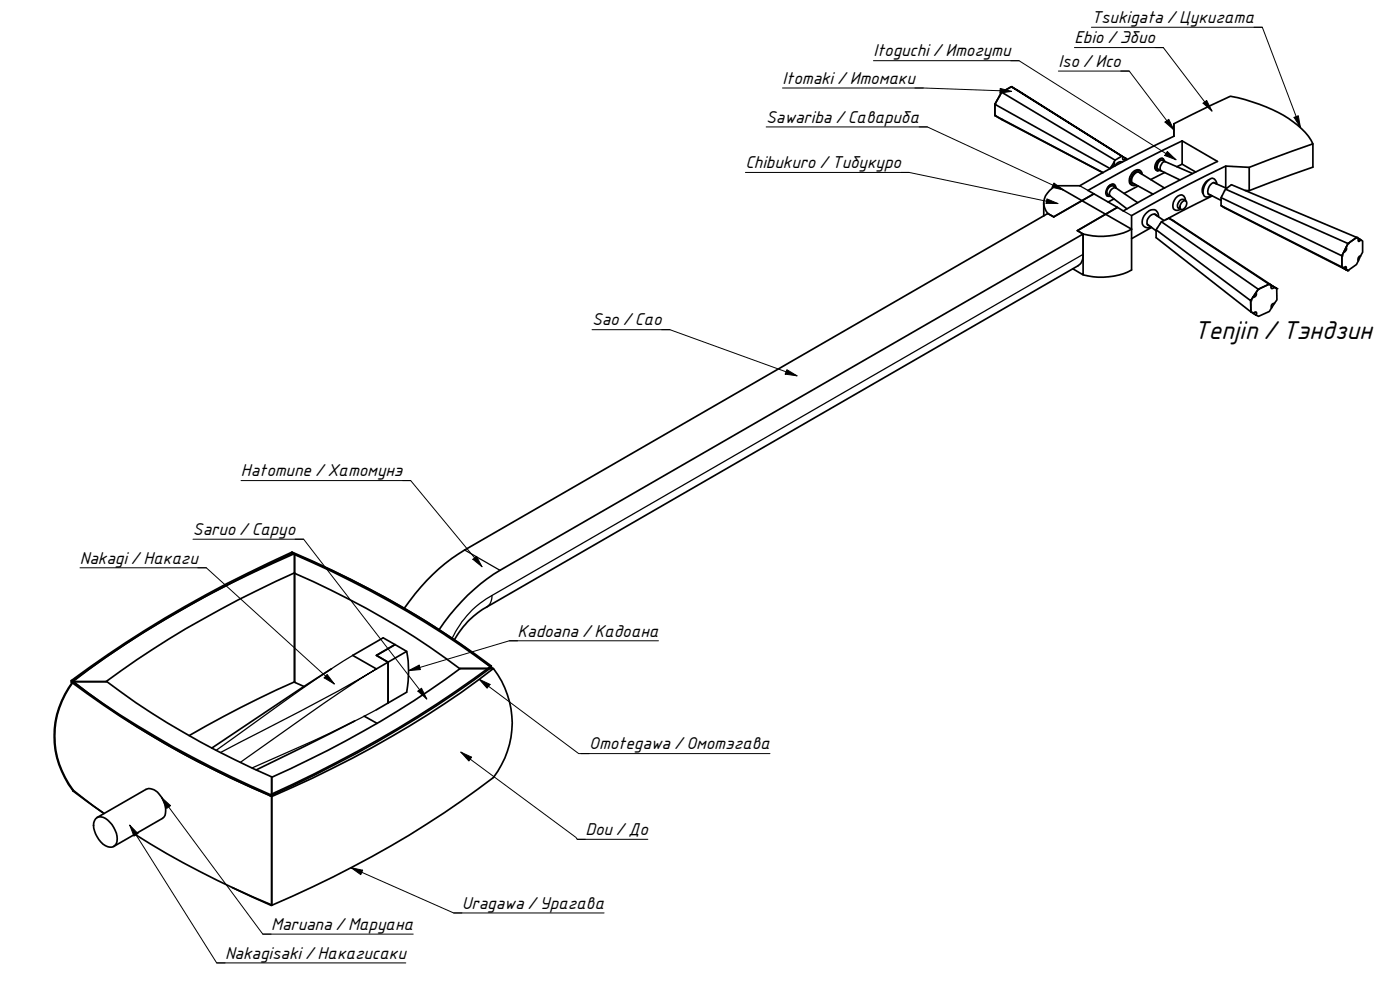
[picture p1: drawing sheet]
<svg xmlns="http://www.w3.org/2000/svg" width="420mm" height="297mm" viewBox="0 0 420 297" stroke-linecap="round" stroke-linejoin="round" font-family="sans-serif">
<g fill="none" stroke="#000" stroke-width=".51">
<path d="M298.6 31.3v3.4l32.4 17.1M300.6 27.7l-2 3.6 34.6 19.3 .4-.6M332.2 58.7l1 .2M332.6 56.1a1.18 1.18 0 0 1 1.3-.8 1.18 1.18 0 0 1 1 1.1M333.2 58.9a1.62 1.62 0 0 1 .1-1.8 1.62 1.62 0 0 1 1.7-.7l6.4 4.4M333.2 58.9l5 3.8M334.3 48.7l.1 .7-.4 .5-.4 .1M334.3 59.7l-1.8 .9M334.3 48.7l-.7 1.3M334.5 55.5a1.94 1.94 0 0 0-2.6 1.9 1.1 1.1 0 0 0 .6 1.5M334.6 48.1l-34-20.4 2.9-1.7-2.9 1.7-2 3.6v3.4l32.4 17.1M335 56.4a1.61 1.61 0 0 0-2.1-.3 1.61 1.61 0 0 0-.6 2l.9 .8"/>
<path d="M336.7 46.8l-33.2-20.8 34.6 21.7M336.8 48.6l-1.1 .1-1.1 1.1M337.1 47.1l-.4-.3-2.1 1.3-.3 .6M337.1 47.1l-.2 .6 .2 .3 .7-.5M337.1 47.1l.7 .4M337.8 47.5l.3 .4M339.7 54.8l6.4 3.5M341.6 55.8l-4.2 2.2M341.6 51.5l7.9 4.9M342.3 51.2a1.93 1.93 0 0 0-2.9 1.3l-.4 1.1a1.51 1.51 0 0 0 .7 1.9M342.3 52.1a1.24 1.24 0 0 0-1.2-.5 1.24 1.24 0 0 0-.9 1 1.8 1.8 0 0 0-.1 2.6h.4M342.8 52.3a1.11 1.11 0 0 0-.7-1.1 1.11 1.11 0 0 0-1.3 .3 2.98 2.98 0 0 0-1.1 4l.3 .2 .9-.2"/>
<path d="M349 47.6a2.32 2.32 0 0 0-2.4 2.4 1.06 1.06 0 0 0 .7 1.2M349.4 48.3a.7 .7 0 0 0-.9-.7 2.97 2.97 0 0 0-1.3 3.5l.2 .2 .8-.3M349.6 51.7l-4.3 2.2M349.7 48.5l-.9-.4a1.87 1.87 0 0 0-1.3 2.7l1 .4M349.7 48.5a1.96 1.96 0 0 0-1.3 2.7l5.7 2.8M349.7 48.5l8.2 3.6M354.8 42.3l10.6 6.1-5.7 2.8a326.8 326.8 0 0 0-22.6 12.1l-1.8-1.1M354.8 42.3a387.1 387.1 0 0 0-28.3 14.8l1.8 1.1-12.1 6.9M354.8 42.3v7M354.8 49.3l4 2.3M354.8 49.3l-1.6 .7M362.6 58.2l3.9 1.9"/>
<path d="M362.8 54a3.4 3.4 0 0 0-1.7 4.1M363.8 58.8l-13.9 7.1M364.2 54.8l3.9 1.7M364.8 55.1l-.2-.3a2.46 2.46 0 0 0-2.1 3.2l.4 .5h.3M365.2 55.2a1.46 1.46 0 0 0-.9-1.6 1.46 1.46 0 0 0-1.8 .6 4.2 4.2 0 0 0-1.1 4.6l.5 .3h.8l.8-.4M367.8 56.8l36.8 16.3-1.9 3.7-36.2-17.5M367.9 49.8v6.6M374.9 50.2v7M394 43.2v7l-19.1 7-1.3-.1M313.2 60.9v3.9M314.5 64.1l-175.1 100.9a58.7 58.7 0 0 0-18.1 17.5M314.5 64.1a4.8 4.8 0 0 1 .5-7l1.9-1.4h7.1a341.9 341.9 0 0 1 28.3-14.8v-3.8l17-8.2a43.9 43.9 0 0 1 21.4 9.8 13.3 13.3 0 0 1 3.3 4.5l-19.1 7-7-.4a387.1 387.1 0 0 0-28.3 14.9v16.3a20.6 20.6 0 0 1-14.5 1.5"/>
<path d="M314.5 64.1l1.7 1M325.1 76.3a3.7 3.7 0 0 1-1.6 3.4l-177.4 102.4a24.9 24.9 0 0 0-9.8 9.9M325.1 76.3v-6.1l-175 100.9a57.9 57.9 0 0 0-18.3 17.9M325.1 76.3v6.2l-3.2-1.9M325.1 70.2v6.1M335.3 62.2l-7-4-12.1 6.9M335.3 62.2l-12 7 1.8 1M339.6 68.8a20.6 20.6 0 0 1-14.5 1.4M344.3 67.2l2.7 2.1M345.6 68.2l-6 3.4M346.5 64.2l2.8 2M347.2 64.8a1.36 1.36 0 0 0-2.3 .2 1.97 1.97 0 0 0-.3 2.7l.4 .1"/>
<path d="M347.7 65.1a1.88 1.88 0 0 0-1.1-2.2 1.88 1.88 0 0 0-2.3 .8 3.4 3.4 0 0 0-1.2 4 1.94 1.94 0 0 0 2.4 .4M348.6 66.5l29 20.3-2.3 3.4-28.3-21.3M350.8 65.5l30.1 19.8-3.3 1.5M354.6 60.8a1.01 1.01 0 0 1 1.3-.5 1.69 1.69 0 0 1-1.6 2.5 1.46 1.46 0 0 1 .3-2zM355.8 60.2a1.43 1.43 0 0 0-.8-1.6 1.43 1.43 0 0 0-1.7 .4l-.8 1-.5 1.2a1.39 1.39 0 0 0 .5 1.7 1.39 1.39 0 0 0 1.8-.1M355.9 60.2a1.57 1.57 0 0 0-1.9 0 1.57 1.57 0 0 0-.6 1.7l.3 .6 .7 .4M366.5 61.7l36.2 18.4v-3.3M403.3 75.6l-.6 1.2v3.3l.6 .4M404 74.2l.1 .8-.8 .6M404 74.2l-.7 1.4M404.6 73.1l2.6-1.9-37.6-15.8a6.2 6.2 0 0 0-3.1 6.3l38 19.5-1.8-1.1M407.7 78.2l-.6 1.2-2.6 1.8-.6-.3"/>
<path d="M407.7 71.6v.8h.3l.4-.5 .5 .4v3.4l-.6 1.1M407.7 71.6l-.5-.4-2.6 1.9-.6 1.1M407.7 71.6l.7 .3-.7-.2M408.3 76.8l-.4 .1-.3 .6 .1 .7M408.3 76.8l-.6 1.4M376 89.1l-.7 1.1 .1 3.4 .7 .4M376.1 94l.8-.4 .2 .4-.2 .5M376.1 94l.8 .5M376.2 93.9l.7 .6M376.9 87.9l.2 .4-.3 .6-.8 .2M376.9 87.9l-.9 1.2M380.9 85.3l2.3 1.3-31.2-20.4-1.2-.7-2.2 1-1.6 2.4v2.4l28.4 22.3-.1-3.4"/>
<path d="M381.6 85.7l-.7-.4-3.3 1.5-.7 1.1M381.6 85.7l-.2 .6 .3 .3 .8-.4M381.6 85.7l.9 .5M381.6 92.3l-.7 1.2-3.2 1.4-.8-.4M382.5 86.2l.7 .4v3.4l-.7 1M382.5 91l-.7 .3-.3 .6 .1 .4M382.5 91l-.9 1.3M403.3 80.5l.4-.4h.3l-.1 .8M403.3 80.5l.6 .4M87.6 165.7a356.6 356.6 0 0 0-66.2 38.5M87.6 166a362 362 0 0 0-66.2 38.6M87.6 165.7a293 293 0 0 1 59.8 34.1"/>
<path d="M87.6 166a289.6 289.6 0 0 1 59.8 34.3M87.6 165.7v.3M88.4 171.9a310.4 310.4 0 0 0-56.6 32.6M88.4 166.2a249.4 249.4 0 0 1 59.5 34.4M88.4 172a242.6 242.6 0 0 1 49.6 28.6M122 195.4l-5.5 3.3v12.2l5.5-3.2a33.1 33.1 0 0 0 0-12.3l-7-4-9.1 5.2 7.1 4.1 3.5-2-3.5-2.1 5.6-3.2-5.6 3.2 3.5 2.1v12.2l-3.5 2.1M147.4 199.8a352.4 352.4 0 0 1-66.2 38.6M147.4 199.8v.5M21.4 204.2a293.8 293.8 0 0 0 59.8 34.2M21.4 204.6a290 290 0 0 0 59.8 34.2M21.4 204.2v.4M21.8 204.5h10.3a245.3 245.3 0 0 0 49.4 28.6v38.5"/>
<path d="M88.4 204.6a325.1 325.1 0 0 0-31.6 16.1M91.2 206l-2.8-1.3v-38.6a309.8 309.8 0 0 0-66.6 38.4 26.6 26.6 0 0 0 0 32.7M99.5 200.6l-35.9 23.9M106.4 216.3l-29.5 14.7M109.3 214.9l3.9 2.1M137.9 200.6h10.2M138.1 200.6a294.7 294.7 0 0 1-56.6 32.6M147.4 200.3a357.4 357.4 0 0 1-66.2 38.5M21.8 237.2l9.1 6.6M21.8 237.2h.2M22 237.2a26.6 26.6 0 0 1 0-32.7 249.4 249.4 0 0 0 59.5 34.4v32.6a271.2 271.2 0 0 1-41.1-21.2M22 237.2l9.2 6.9"/>
<path d="M81.2 238.4v.4M81.5 239a309.8 309.8 0 0 0 66.6-38.4 26.5 26.5 0 0 1 0 32.7 306.1 306.1 0 0 1-66.6 38.3M28.7 245.7a2.58 2.58 0 0 1 3.6 .3 7.4 7.4 0 0 1 2.6 7.1 2.14 2.14 0 0 1-3.3 .6 7.9 7.9 0 0 1-3.5-6.8zM29.1 245.3l14.7-8.5a3.6 3.6 0 0 1 4.3 1.9 6.3 6.3 0 0 1 1.1 6.5l-15.1 8.8M69.7 266.3l11.6 5.3M81.3 271.4v.2M81.5 271.6h-.2"/>
</g>
<path d="M324 55.7l2.5 1.4M325.1 76.3l-177.5 102.4a28.8 28.8 0 0 0-12 12.9M337.1 63.3l2.5 1.4M139.4 165l10.7 6.1M147.6 178.7a3.9 3.9 0 0 1-1.5 3.4M105.9 196.6l-5.4 3.4-10.5 7.1-25.2 18.1M113 213l-14.1 7-23.3 10.4M66.2 225.8a805.8 805.8 0 0 0 46.8-25.1l-5.2 3.2a900.5 900.5 0 0 0-35.7 24.9" fill="none" stroke="#000" stroke-width=".38"/>
<g fill="#000">
<circle cx="298.6" cy="34.7" r=".25"/>
<circle cx="298.6" cy="31.3" r=".25"/>
<circle cx="300.6" cy="27.7" r=".25"/>
<circle cx="300.6" cy="35.9" r=".25"/>
<circle cx="303.5" cy="26" r=".25"/>
<circle cx="402.7" cy="76.8" r=".25"/>
<circle cx="404.6" cy="73.1" r=".25"/>
<circle cx="407.2" cy="71.2" r=".25"/>
<circle cx="375.3" cy="90.2" r=".25"/>
<circle cx="375.4" cy="93.6" r=".25"/>
<circle cx="377.6" cy="86.8" r=".25"/>
<circle cx="380.9" cy="85.3" r=".25"/>
<circle cx="383.2" cy="86.6" r=".25"/>
<circle cx="402.7" cy="80.1" r=".25"/>
<circle cx="404.5" cy="81.2" r=".25"/>
</g>
<path d="M316.9 55.7l22.7 13.1" fill="none" stroke="#000" stroke-width=".51"/>
<g fill="none" stroke="#000" stroke-width=".3">
<path d="M262.1 18.2h43.7M303.3 18.2h2.5l47.1 29.7M322.5 14.3h26.6M327.5 8.2h51.3M346.6 14.3h2.5l14.6 19M376.4 8.2h2.4l11.5 30M229.9 38.1h48.4M234.8 26.4h42.3M274.6 26.4l29 1M275.8 38.1h2.5l40.9 18.9M300.2 26.5l3.4 .9-3.5 .5zM317.6 21.3h21.3"/>
<path d="M336.4 21.3h2.5l13.4 17.7M349.6 36.6l1.2-.8 1.5 3.2zM361.1 31l1-.9 1.6 3.2zM388.4 35.2l1.2-.5 .7 3.5zM223.7 51.7h49.2M270.4 51.7h2.5l44.6 9.4M314.2 59.7l3.3 1.4-3.6-.1zM316.3 54.9l2.9 2.1-3.5-.8zM350.3 45.5l2.6 2.4-3.3-1.2zM177.7 98.9h23.3M198.6 98.9h2.4l38.2 13.9M236.2 110.9l3 1.9-3.6-.5z"/>
<path d="M72.3 144.2h51M120.8 144.2h2.5l21.4 25.8M24 170.4h37.9M57.9 161.8h33.2M59.4 170.4h2.5l38.4 34.8M88.6 161.8h2.5l37 47.9M141.9 167.8l1.1-.9 1.7 3.1zM152.8 192.3h44.8M155.3 192.3h-2.5l-30.2 8.9M98.2 202.4l2.1 2.8-3-1.8zM122.6 201.2l3.2-1.6 .4 1.3zM125.4 207.4l1.1-.9 1.6 3.2z"/>
<path d="M143.8 203.8l3.3 1.5-.9 1.2zM143.8 203.8l29.9 22.3h3.1M48.5 239.3l2.7 2.4-1.2 .9zM48.5 239.3l30.4 41h2.4M138.3 225.7l3.2 1.5-.8 1.1zM138.3 225.7l34.5 25.6 .4 .5h2.5M174.4 226.1h56.7M38.9 247.6l2.5 2.5-1.2 .8zM38.9 247.6l26.1 41.3h2.6M173.2 251.8h21.2M105.3 260.3l3.5 .8-.5 1.3zM105.3 260.3l30.8 13.6h2.5"/>
<path d="M136.1 273.9h45.2M65 288.9h56.8M78.9 280.3h45.1"/>
</g>
<g fill="#000">
<path d="M300.2 26.5l3.4 .9-3.5 .5z" fill-rule="evenodd"/>
<path d="M349.6 36.6l1.2-.8 1.5 3.2z" fill-rule="evenodd"/>
<path d="M361.1 31l1-.9 1.6 3.2z" fill-rule="evenodd"/>
<path d="M388.4 35.2l1.2-.5 .7 3.5z" fill-rule="evenodd"/>
<path d="M316.3 54.9l2.9 2.1-3.5-.8z" fill-rule="evenodd"/>
<path d="M350.3 45.5l2.6 2.4-3.3-1.2z" fill-rule="evenodd"/>
<path d="M314.2 59.7l3.3 1.4-3.6-.1z" fill-rule="evenodd"/>
<path d="M236.2 110.9l3 1.9-3.6-.5z" fill-rule="evenodd"/>
<path d="M141.9 167.8l1.1-.9 1.7 3.1z" fill-rule="evenodd"/>
<path d="M122.6 201.2l3.2-1.6 .4 1.3z" fill-rule="evenodd"/>
<path d="M98.2 202.4l2.1 2.8-3-1.8z" fill-rule="evenodd"/>
<path d="M125.4 207.4l1.1-.9 1.6 3.2z" fill-rule="evenodd"/>
<path d="M143.8 203.8l3.3 1.5-.9 1.2z" fill-rule="evenodd"/>
<path d="M138.3 225.7l3.2 1.5-.8 1.1z" fill-rule="evenodd"/>
<path d="M38.9 247.6l2.5 2.5-1.2 .8z" fill-rule="evenodd"/>
<path d="M48.5 239.3l2.7 2.4-1.2 .9z" fill-rule="evenodd"/>
<path d="M105.3 260.3l3.5 .8-.5 1.3z" fill-rule="evenodd"/>
</g>
<text font-size="7.4" x="358.3" y="101.7">Tenjin /Тэндзин</text>
<g font-size="5">
<text x="327.5" y="6.9">Tsukigata /Цукигата</text>
<text x="262.1" y="16.9">Itoguchi/Итогути</text>
<text x="322.5" y="12.9">Ebio /Эбио</text>
<text x="317.6" y="20">Iso /Исо</text>
<text x="234.8" y="25.1">Itomaki/Итомаки</text>
<text x="229.9" y="36.8">Sawariba /Савариба</text>
<text x="223.7" y="50.5">Chibukuro /Тибукуро</text>
<text x="177.7" y="97.6">Sao /Сао</text>
<text x="72.3" y="142.9">Hatomune /Хатомунэ</text>
<text x="57.9" y="160.5">Saruo /Саруо</text>
<text x="24" y="169.1">Nakagi/Накаги</text>
<text x="155.3" y="191">Kadoana /Кадоана</text>
<text x="176.8" y="224.8">Omotegawa /Омотэгава</text>
<text x="175.7" y="250.6">Dou /До</text>
<text x="138.6" y="272.7">Uragawa /Урагава</text>
<text x="81.3" y="279">Maruana /Маруана</text>
<text x="67.6" y="287.6">Nakagisaki/Накагисаки</text>
</g>
</svg>
